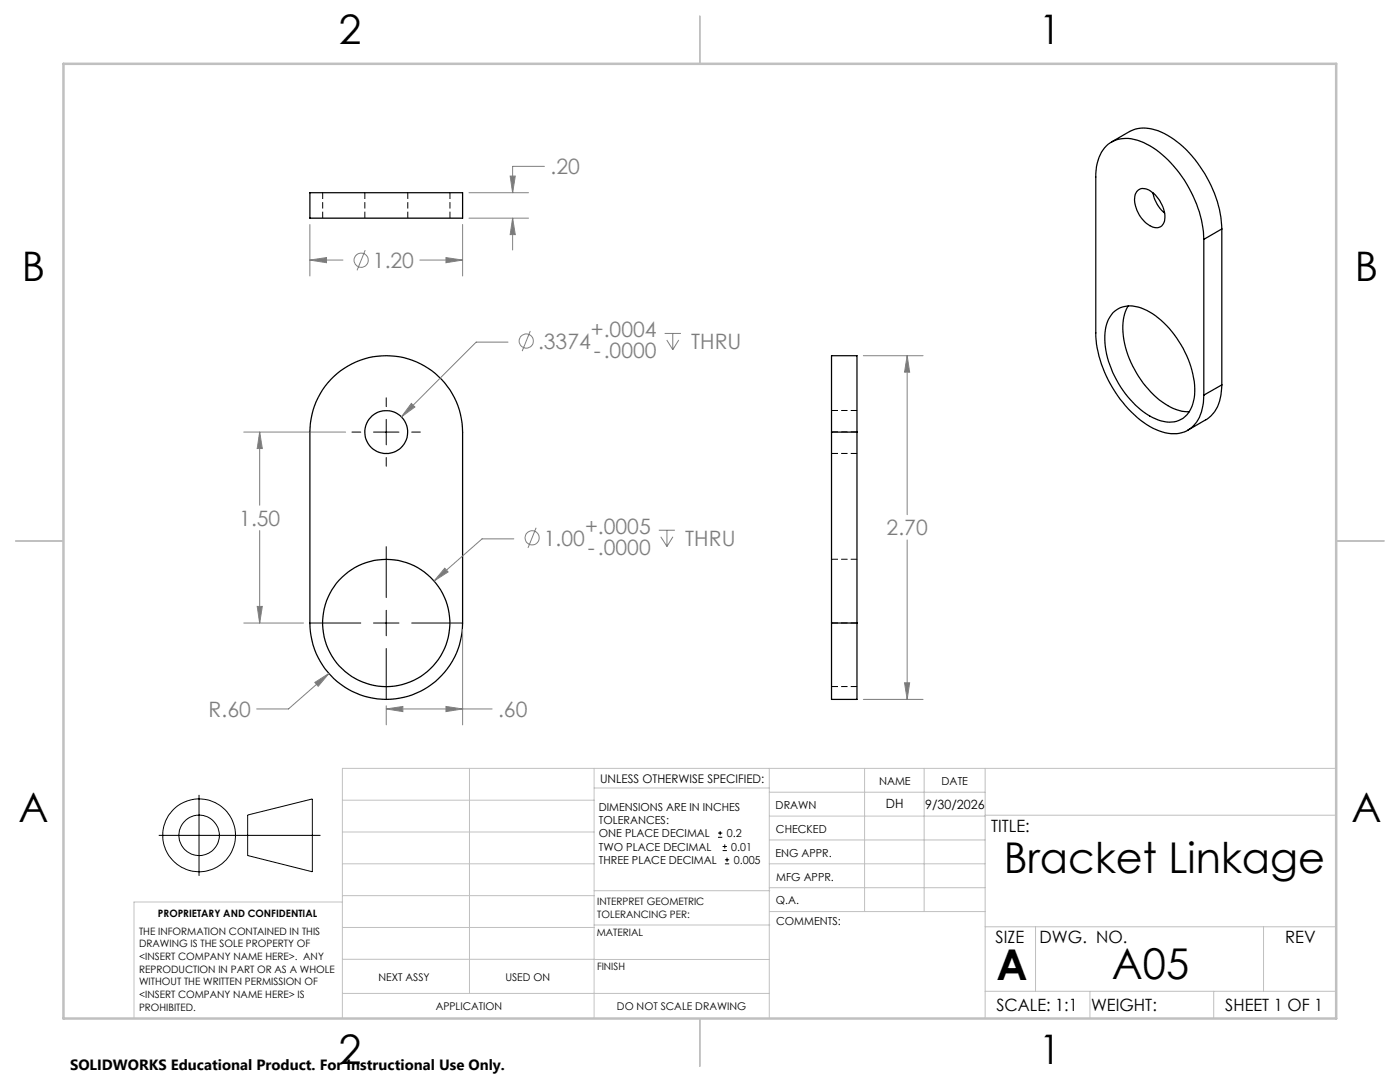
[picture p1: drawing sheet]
<svg xmlns="http://www.w3.org/2000/svg" width="279mm" height="216mm" viewBox="0 0 279 216" stroke-linecap="round" stroke-linejoin="round" font-family="sans-serif">
<g fill="none" stroke="#000" stroke-width=".25">
<path d="M61.8 38.5h30.5v5h-30.5zM221.8 28.3l3.6-2.1a7.7 7.7 0 0 1 7.6 .8 24.2 24.2 0 0 1 10.5 15.7l.3 3M227 38.1a2.18 2.18 0 0 1 2.9 .3 6 6 0 0 1 2.4 6 1.77 1.77 0 0 1-2.9 .6 6.3 6.3 0 0 1-2.8-6.2zM230.1 38.5a6.9 6.9 0 0 0 2.3 4M240.2 47.8a24 24 0 0 0-10.8-18.7 7.7 7.7 0 0 0-7.3-.9 6.6 6.6 0 0 0-3.3 5.7l-.1 32.5a23.7 23.7 0 0 0 11.4 19 7.2 7.2 0 0 0 7.2 .3 7.2 7.2 0 0 0 2.9-6.1v-.8M240.2 47.8v31M243.8 45.7l-3.6 2.1M243.8 45.7v31.1M66.6 75.1a15.2 15.2 0 0 1 16.5-2.9 15.2 15.2 0 0 1 9.2 14v38.1a15.2 15.2 0 0 1-15.2 15.3 15.2 15.2 0 0 1-15.3-15.3v-38.1a15.2 15.2 0 0 1 4.8-11.1zM222.1 62.4a5.6 5.6 0 0 1 6.8-.5 19.7 19.7 0 0 1 9.5 16.2 6 6 0 0 1-3.1 5.8 7.4 7.4 0 0 1-7-1.6 19.7 19.7 0 0 1-7.8-15.8 6.7 6.7 0 0 1 1.6-4.1zM225.2 61.1a10.4 10.4 0 0 0-.6 8.2 19.5 19.5 0 0 0 9 11.9l2.3 .9 1.4 .1M243.8 76.8a8 8 0 0 1-2.9 6.8l-3.8 2.2"/>
<path d="M243.8 76.8l-3.6 2M165.9 86.2v-15.2h5.1v15.2M165.9 86.2v38.1M165.9 86.2h5.1M171 86.2v38.1M165.9 124.3v15.3h5.1v-15.3M165.9 124.3h5.1"/>
<circle cx="77.1" cy="86.2" r="4.3"/>
<circle cx="77.1" cy="124.3" r="12.7"/>
</g>
<path d="M64.4 38.4v5.1M72.8 38.4v5.1M81.4 43.5v-5.1M89.8 43.5v-5.1M166 86.2h5.1M166 90.5h5.1M171.1 81.9h-5.1M171.1 111.6h-5.1M166 124.3h5.1M166 137h5.1" fill="none" stroke="#000" stroke-width=".2" stroke-dasharray="1.3 .6" stroke-linecap="butt"/>
<g fill="none" stroke="#808080" stroke-width=".2">
<path d="M101.4 68.3h-6.4l-14.9 14.9M105.8 66l-1.6 4.1M132.6 66.5h3.3M133.1 67.8l1.2 2M134.3 66.5v3.3M135.5 67.8l-1.2 2M82.1 80.5l.7 .7-2.7 2z"/>
<circle cx="105" cy="68.1" r="1.41"/>
</g>
<g fill="none" stroke="#c0c0c0" stroke-width=".2">
<path d="M68.3 159.7h50.3M93.7 153.3v44.9M118.6 153.3v49.9M118.6 157.2h34.9M153.5 153.3v49.9M153.5 158.1h43.1M172.5 153.3v28.6M184.4 153.3v28.6M196.6 153.3v49.9M266.7 153.3h-198.4v49.9M68.3 178.7h50.3M68.3 172.4h50.3"/>
<path d="M68.3 166h50.3M68.3 180h-41.6v23.2M118.6 177.7h35M153.5 167.6h43.1M153.5 162.8h43.1M153.5 172.4h43.1M153.5 177.1h43.1M196.6 162.7h70.1M68.3 198.2h85.2M68.3 191.4l85.2 .1M68.3 185.1h50.3M118.6 184.6h35"/>
<path d="M153.6 181.9h43M196.6 197.8h70.1M196.6 184.9h70.1M206.7 184.9v12.9M217.5 197.8v5.4M242.2 197.8v5.4M252.2 184.9v12.9"/>
</g>
<path d="M139.7 3.2v9.5M3.1 107.9h9.6M266.7 107.9h9.5M139.7 203.2v9.6" fill="none" stroke="#c0c0c0" stroke-width=".25"/>
<path d="M12.7 12.7h254v190.5h-254z" fill="none" stroke="#c0c0c0" stroke-width=".5"/>
<path d="M82.1 80.5l.7 .7-2.7 2z" fill="#808080"/>
<g fill="none" stroke="#808080" stroke-width=".2">
<path d="M88.8 113.4l.6 .7-2.8 1.8zM102.6 107.5h-6.4l-9.6 8.4M107 105.3l-1.6 4M131.5 105.8h3.2M131.9 107.1l1.2 1.9M133.1 105.8v3.2M134.3 107.1l-1.2 1.9"/>
<circle cx="106.2" cy="107.3" r="1.4"/>
</g>
<path d="M88.8 113.4l.6 .7-2.8 1.8z" fill="#808080"/>
<path d="M62.8 136.2l2.9-1.8-2.2 2.5zM65.7 134.4l-8.1 7.1h-6.4" fill="none" stroke="#808080" stroke-width=".2"/>
<path d="M62.8 136.2l2.9-1.8-2.2 2.5z" fill="#808080"/>
<path d="M48.6 86.2h20.4M51.8 86.2v14.6M51.8 105.9v18.4M48.6 124.3h12M51.3 121h1.1l-.6 3.3z" fill="none" stroke="#808080" stroke-width=".2"/>
<path d="M51.3 121h1.1l-.6 3.3z" fill="#808080"/>
<path d="M51.8 86.2l.6 3.3h-1.1z" fill="none" stroke="#808080" stroke-width=".2"/>
<path d="M51.8 86.2l.6 3.3h-1.1z" fill="#808080"/>
<path d="M92.3 125.6v19M77.1 141.5l3.3-.5v1zM77.1 140.8v3.8M77.1 141.5h21.1" fill="none" stroke="#808080" stroke-width=".2"/>
<path d="M77.1 141.5l3.3-.5v1z" fill="#808080"/>
<path d="M89 141l3.3 .5-3.3 .5z" fill="none" stroke="#808080" stroke-width=".2"/>
<path d="M89 141l3.3 .5-3.3 .5z" fill="#808080"/>
<g fill="none" stroke="#808080" stroke-width=".2">
<path d="M61.8 51.9l3.4-.5v1zM61.8 44.8v10.3M61.8 51.9h6.6M72.9 49.9l-1.6 4M83.8 51.9h8.5M92.3 44.8v10.3"/>
<circle cx="72.1" cy="51.9" r="1.42"/>
</g>
<path d="M77.1 79.4v1.7M70.2 86.2h1.8M74.5 86.2h5.1M77.1 83.7v5.1M77.1 91.3v1.7M82.2 86.2h1.7M77.1 109.1v10.1M61.8 124.3h10.2M74.5 124.3h5.1M77.1 121.8v5.1M77.1 129.4v10.2M82.2 124.3h10.1" fill="none" stroke="#000" stroke-width=".2"/>
<path d="M61.8 51.9l3.4-.5v1z" fill="#808080"/>
<path d="M89 51.4l3.3 .5-3.3 .5z" fill="none" stroke="#808080" stroke-width=".2"/>
<path d="M89 51.4l3.3 .5-3.3 .5z" fill="#808080"/>
<path d="M93.6 38.5h11.9M101.8 35.1h1l-.5 3.4zM108.7 33.2h-6.4v5.3M93.6 43.5h11.9M102.3 43.5v6.4" fill="none" stroke="#808080" stroke-width=".2"/>
<path d="M101.8 35.1h1l-.5 3.4z" fill="#808080"/>
<path d="M102.3 43.5l.5 3.3h-1z" fill="none" stroke="#808080" stroke-width=".2"/>
<path d="M102.3 43.5l.5 3.3h-1z" fill="#808080"/>
<path d="M172.3 71h11.9M181 71l.5 3.3h-1zM181 71v31.7M181 107.7v31.9M172.3 139.6h11.9" fill="none" stroke="#808080" stroke-width=".2"/>
<path d="M181 71l.5 3.3h-1z" fill="#808080"/>
<path d="M180.5 136.2h1l-.5 3.4z" fill="none" stroke="#808080" stroke-width=".2"/>
<path d="M180.5 136.2h1l-.5 3.4z" fill="#808080"/>
<g fill="none" stroke="#000" stroke-width=".2">
<path d="M39.7 158.6v16.2M31.7 166.7h32.3M49.4 162.6l12.9-3.2v14.6l-12.9-3.3zM143.3 167.1h.8M143.3 166.2h.8M143.7 165.8v.9M144.2 169.7h.9M144.2 168.9h.9M144.6 168.5v.8M144.7 172.4h.8M144.7 171.6h.8M145.1 171.1v.9"/>
<circle cx="39.7" cy="166.7" r="7.3"/>
<circle cx="39.7" cy="166.7" r="4"/>
</g>
<g font-size="8.5">
<text x="200.3" y="174.2">Bracket Linkage</text>
<text x="198.9" y="195.5">A</text>
<text x="221.9" y="195.4">A05</text>
</g>
<g font-size="8.1">
<text x="67.6" y="8.9">2</text>
<text x="207.3" y="8.9">1</text>
<text x="4.4" y="56.1">B</text>
<text x="270.4" y="56.1">B</text>
<text x="3.7" y="164.1">A</text>
<text x="269.7" y="164.1">A</text>
<text x="67.6" y="212.4">2</text>
<text x="207.3" y="212.4">1</text>
</g>
<g font-size="4.2" fill="#808080">
<text x="109.9" y="34.8">.20</text>
<text x="74.4" y="53.5">1.20</text>
<text x="107.4" y="69.6">.3374</text>
<text x="117.9" y="67.3">+.0004</text>
<text x="118.5" y="71.4">-.0000</text>
<text x="137.9" y="69.6">THRU</text>
<text x="47.8" y="104.9">1.50</text>
<text x="116.8" y="106.6">+.0005</text>
<text x="176.9" y="106.8">2.70</text>
<text x="108.5" y="108.9">1.00</text>
<text x="117.3" y="110.7">-.0000</text>
<text x="136.8" y="108.9">THRU</text>
<text x="41.6" y="143.1">R.60</text>
<text x="99.4" y="143.1">.60</text>
</g>
<g font-size="3.4">
<text x="197.8" y="166">TITLE:</text>
<text x="198.7" y="188.1">SIZE</text>
<text x="207.5" y="188.1">DWG. NO.</text>
<text x="256.5" y="188.2">REV</text>
<text x="198.8" y="201.7">SCALE: 1:1</text>
<text x="217.7" y="201.8">WEIGHT:</text>
<text x="244.5" y="201.7">SHEET 1 OF 1</text>
</g>
<text font-size="3" x="14" y="213.5">SOLIDWORKS Educational Product. For Instructional Use Only.</text>
<g font-size="2.5">
<text x="176.8" y="161.3">DH</text>
<text x="184.6" y="161.4">9/30/2026</text>
</g>
<text font-size="2.4" x="119.8" y="156.2">UNLESS OTHERWISE SPECIFIED:</text>
<g font-size="2.2">
<text x="119.5" y="161.8">DIMENSIONS ARE IN INCHES</text>
<text x="154.8" y="161.4">DRAWN</text>
<text x="175.4" y="156.6">NAME</text>
<text x="187.9" y="156.7">DATE</text>
<text x="119.5" y="164.4">TOLERANCES:</text>
<text x="119.5" y="167.1">ONE PLACE DECIMAL</text>
<text x="145.1" y="167.1">0.2</text>
<text x="154.9" y="166.3">CHECKED</text>
<text x="119.5" y="169.7">TWO PLACE DECIMAL</text>
<text x="119.5" y="172.4">THREE PLACE DECIMAL</text>
<text x="145.9" y="169.7">0.01</text>
<text x="146.4" y="172.4">0.005</text>
<text x="154.8" y="170.9">ENG APPR.</text>
<text x="154.9" y="175.7">MFG APPR.</text>
<text x="154.9" y="180.4">Q.A.</text>
<text x="154.9" y="184.6">COMMENTS:</text>
</g>
<g font-size="2.1">
<text x="75.5" y="195.7">NEXT ASSY</text>
<text x="100.9" y="195.7">USED ON</text>
<text x="86.9" y="201.5">APPLICATION</text>
<text x="123.1" y="201.6">DO NOT SCALE DRAWING</text>
</g>
<g font-size="2">
<text x="31.5" y="182.9">PROPRIETARY AND CONFIDENTIAL</text>
<text x="119.2" y="180.6">INTERPRET GEOMETRIC</text>
<text x="119.2" y="183.1">TOLERANCING PER:</text>
<text x="27.8" y="186.5">THE INFORMATION CONTAINED IN THIS</text>
<text x="27.8" y="189">DRAWING IS THE SOLE PROPERTY OF</text>
<text x="27.8" y="191.6">&lt;INSERT COMPANY NAME HERE&gt;. ANY</text>
<text x="119.1" y="186.7">MATERIAL</text>
<text x="27.8" y="194.1">REPRODUCTION IN PART OR AS A WHOLE</text>
<text x="27.8" y="196.6">WITHOUT THE WRITTEN PERMISSION OF</text>
<text x="119.1" y="193.5">FINISH</text>
<text x="27.8" y="199.1">&lt;INSERT COMPANY NAME HERE&gt; IS</text>
<text x="27.8" y="201.7">PROHIBITED.</text>
</g>
</svg>
